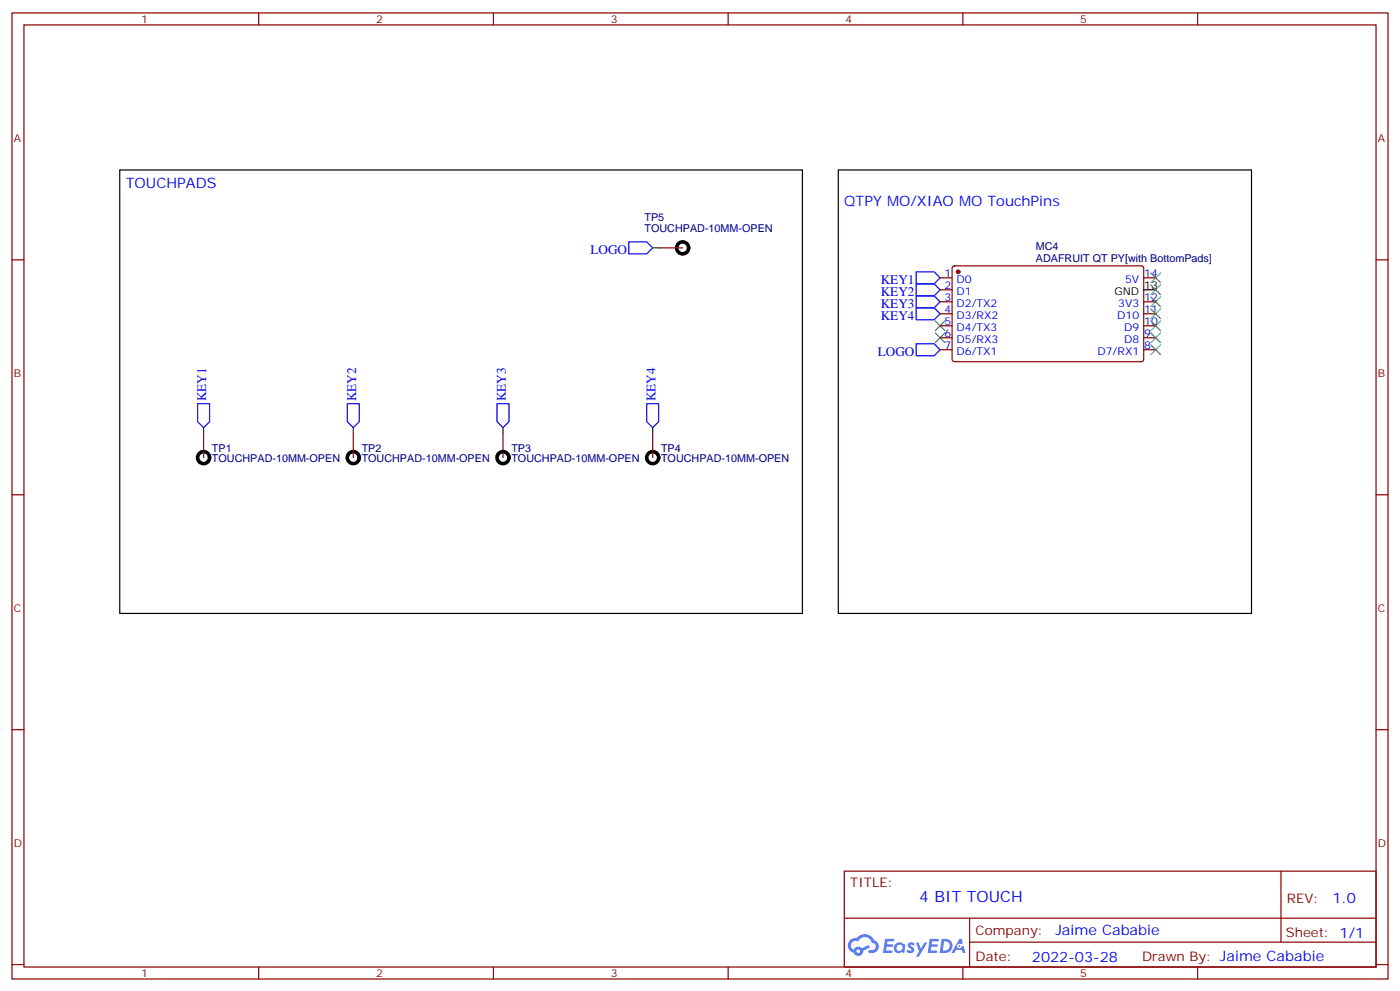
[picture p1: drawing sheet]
<svg xmlns="http://www.w3.org/2000/svg" width="412mm" height="292mm" viewBox="0 0 412 292" stroke-linecap="round" stroke-linejoin="round" font-family="sans-serif">
<g fill="none" stroke="#870000" stroke-width=".35">
<path d="M3.5 3.8h405.4v284.3h-405.4zM7.1 7.3h398.2v277.3h-398.2zM76.2 3.8v3.5M145.3 3.8v3.5M214.5 3.8v3.5M283.6 3.8v3.5M352.8 3.8v3.5M3.5 76.5h3.6M405.3 76.5h3.6M3.5 145.6h3.6M405.3 145.6h3.6M3.5 214.8h3.6"/>
<path d="M405.3 214.8h3.6M248.7 256.4h156.6v28.2h-156.6zM377.3 256.4v20.9M248.7 270.2h156.5M285.6 277.3h119.6M285.6 270.2v14.2M3.5 283.9h3.6M76.2 284.6v3.5M145.3 284.6v3.5M214.5 284.6v3.5M283.6 284.6v3.5M352.8 284.6v3.5"/>
<path d="M405.3 283.9h3.6"/>
</g>
<g fill="#5487ff">
<path d="M267.7 277.6a1.22 1.22 0 0 1 1.7 .2l-.4 .6a.47 .47 0 0 0-.3-.4 .47 .47 0 0 0-.5 .2l.1 .2a1.14 1.14 0 0 1 .8 1.8 1.14 1.14 0 0 1-1.9 0l-.2-.2 .5-.6 .7 .5a.29 .29 0 0 0 .3-.3 .29 .29 0 0 0-.2-.3 1.04 1.04 0 0 1-.6-1.7z"/>
<path d="M260.7 276.3h2.4l.3 .2-.2 .5-1.8 .1-.1 .8h1.5l.3 .4-.3 .4h-1.6l-.2 1.1h1.7l.2 .3-.2 .3-2.6 .1z"/>
<path d="M273.8 276.3h2.4l.3 .2-.1 .5-1.8 .1-.2 .8h1.6l.3 .4-.4 .4h-1.6l-.1 1.1h1.7l.2 .3-.2 .3-2.6 .1z"/>
<path d="M282.6 276.3h.7l.3 1.3-.6 .3a.69 .69 0 0 0-1 .3 .69 .69 0 0 0 .4 .9 .69 .69 0 0 0 .9-.6l.5-.2 .6 2.2h-.8l-.2-.9h-1.8l-.5 .9h-.8z"/>
<path d="M269.8 277.4h.8l.6 1.8 1.1-1.8h.9l-2.6 4.2h-.8l.9-1.5z"/>
<path d="M277.4 276.3l-.6 4.2h1.3a2.11 2.11 0 0 0 2.5-2.1 2.11 2.11 0 0 0-2.5-2.1zM278.1 277.1a1.39 1.39 0 0 1 1.7 1.4 1.39 1.39 0 0 1-1.8 1.3h-.3z"/>
<path d="M263.7 277.9a1.54 1.54 0 0 0-.1 2.2 1.54 1.54 0 0 0 2.2 .1l.6 .3 .3-2.3-.2-.3h-.4a1.49 1.49 0 0 0-2.4 0zM264 278.9a.94 .94 0 0 1 1.8 0 .94 .94 0 0 1-1.8 0z"/>
<path d="M250.4 276.7a2.18 2.18 0 0 0 1.1 3.7 1.44 1.44 0 0 0 1.6 .9 1.44 1.44 0 0 0 1.2-1.4l2-1.1-.5-.7-1.9 1a1.47 1.47 0 0 0-2.4 .4 1.39 1.39 0 0 1-.7-1.9 1.39 1.39 0 0 1 2-.5 2.12 2.12 0 0 1 2.2-1.3 2.12 2.12 0 0 1 1.9 1.7 1.14 1.14 0 0 1 1.1 1.4 1.14 1.14 0 0 1-1.7 .7 .43 .43 0 0 0-.5 .4 .43 .43 0 0 0 .4 .5 1.98 1.98 0 0 0 2.5-1.2 1.98 1.98 0 0 0-1.2-2.6 3.1 3.1 0 0 0-5.3-.6l-.9 .1zM252.3 280a.55 .55 0 0 1 1.1 0 .55 .55 0 0 1-1.1 0z"/>
<circle cx="282.6" cy="278.4" r=".26"/>
</g>
<path d="M35.3 50h201.1v130.6h-201.1zM246.9 50h121.8v130.6h-121.8zM336.9 85.3h3.5" fill="none" stroke="#000" stroke-width=".35"/>
<path d="M185.2 71.2h5.3l1.8 1.8-1.8 1.7h-5.3zM269.9 80h5.3l1.7 1.8-1.7 1.7h-5.3zM269.9 83.5h5.3l1.7 1.8-1.7 1.8h-5.3zM269.9 87.1h5.3l1.7 1.7-1.7 1.8h-5.3zM269.9 90.6h5.3l1.7 1.8-1.7 1.7h-5.3zM58.2 118.8h3.5v5.3l-1.7 1.8-1.8-1.8zM102.3 118.8h3.5v5.3l-1.7 1.8-1.8-1.8zM146.4 118.8h3.5v5.3l-1.7 1.8-1.8-1.8zM190.5 118.8h3.5v5.3l-1.7 1.8-1.8-1.8zM269.9 101.2h5.3l1.7 1.7-1.7 1.8h-5.3z" fill="none" stroke="#00f" stroke-width=".35"/>
<path d="M192.3 73h1.7M60 125.9v1.7M104.1 125.9v1.7M148.2 125.9v1.7M192.3 125.9v1.7" fill="none" stroke="#008700" stroke-width=".35"/>
<g fill="none" stroke="#3c3" stroke-width=".35">
<path d="M275.5 98l2.8 2.8M275.5 94.5l2.8 2.8M278.3 98l-2.8 2.8M278.3 94.5l-2.8 2.8M339 80.4l2.8 2.8M339 83.9l2.8 2.8M339 90.9l2.8 2.9M339 94.5l2.8 2.8M339 98l2.8 2.8M339 87.4l2.8 2.8M341.8 80.4l-2.8 2.8M341.8 83.9l-2.8 2.8"/>
<path d="M341.8 90.9l-2.8 2.9M341.8 94.5l-2.8 2.8M341.8 98l-2.8 2.8M341.8 87.4l-2.8 2.8M339 101.5l2.8 2.9M341.8 101.5l-2.8 2.9"/>
</g>
<g fill="none" stroke="#000" stroke-width="1.1">
<circle cx="201.1" cy="73" r="1.76"/>
<circle cx="60" cy="134.7" r="1.76"/>
<circle cx="104.1" cy="134.7" r="1.76"/>
<circle cx="148.2" cy="134.7" r="1.76"/>
<circle cx="192.3" cy="134.7" r="1.76"/>
</g>
<g fill="none" stroke="#870000" stroke-width=".35">
<path d="M194 73h7.1M280.7 78.5l.5-.3 55.3 .1 .4 .7-.1 27-.6 .5-55.3-.1-.4-.6v-26.8zM276.9 81.8h3.6M276.9 85.3h3.6M276.9 88.8h3.6M276.9 92.4h3.6M276.9 95.9h3.6M276.9 99.4h3.6M336.9 81.8h3.5M336.9 88.8h3.5M336.9 92.4h3.5M336.9 95.9h3.5"/>
<path d="M336.9 99.4h3.5M276.9 102.9h3.6M336.9 102.9h3.5M60 127.6v7.1M104.1 127.6v7.1M148.2 127.6v7.1M192.3 127.6v7.1"/>
</g>
<circle cx="282.2" cy="80" r=".53" fill="#870000" stroke="#870000" stroke-width=".35"/>
<text font-size="4.6" fill="#00f" x="270.8" y="265.4">4 BIT TOUCH</text>
<g font-size="4.2" fill="#00f">
<text x="37" y="55.3">TOUCHPADS</text>
<text x="248.7" y="60.6">QTPY MO/XIAO MO TouchPins</text>
<text x="392.5" y="265.7">1.0</text>
<text x="310.9" y="275.2">Jaime Cababie</text>
<text x="304" y="283">2022-03-28</text>
</g>
<g font-size="3.9" fill="#00f">
<text x="173.9" y="74.7">LOGO</text>
<text x="259.5" y="83.5">KEY1</text>
<text x="259.5" y="87.1">KEY2</text>
<text x="259.5" y="90.6">KEY3</text>
<text x="259.5" y="94.1">KEY4</text>
<text x="258.6" y="104.7">LOGO</text>
<text x="60.8" y="118.1" transform="rotate(-90 60.8 118.1)">KEY1</text>
<text x="104.9" y="118.1" transform="rotate(-90 104.9 118.1)">KEY2</text>
<text x="149" y="118.1" transform="rotate(-90 149 118.1)">KEY3</text>
<text x="193.1" y="118.1" transform="rotate(-90 193.1 118.1)">KEY4</text>
</g>
<g font-size="3.9" fill="#800">
<text x="250.5" y="261">TITLE:</text>
<text x="379.1" y="265.7">REV:</text>
<text x="287.4" y="275.2">Company:</text>
<text x="378.7" y="275.8">Sheet: 1/1</text>
<text x="287.4" y="282.9">Date:</text>
<text x="336.4" y="282.9">Drawn By: Jaime Cababie</text>
</g>
<g font-size="3.2" fill="#800">
<text x="41.6" y="6.8">1</text>
<text x="110.8" y="6.8">2</text>
<text x="179.9" y="6.8">3</text>
<text x="249.1" y="6.8">4</text>
<text x="318.2" y="6.8">5</text>
<text x="4.1" y="41.9">A</text>
<text x="405.9" y="41.9">A</text>
<text x="4.1" y="111.1">B</text>
<text x="405.9" y="111.1">B</text>
<text x="4.1" y="180.2">C</text>
<text x="405.9" y="180.2">C</text>
<text x="4.1" y="249.3">D</text>
<text x="405.9" y="249.3">D</text>
<text x="41.6" y="287.6">1</text>
<text x="110.8" y="287.6">2</text>
<text x="179.9" y="287.6">3</text>
<text x="249.1" y="287.6">4</text>
<text x="318.2" y="287.6">5</text>
</g>
<g font-size="3.2" fill="#000080">
<text x="189.9" y="65.2">TP5</text>
<text x="189.9" y="68.4">TOUCHPAD-10MM-OPEN</text>
<text x="305.1" y="77">ADAFRUIT QT PY[with BottomPads]</text>
<text x="305.1" y="73.7">MC4</text>
<text x="62.4" y="136">TOUCHPAD-10MM-OPEN</text>
<text x="62.4" y="132.9">TP1</text>
<text x="106.5" y="136">TOUCHPAD-10MM-OPEN</text>
<text x="106.5" y="132.9">TP2</text>
<text x="150.6" y="136">TOUCHPAD-10MM-OPEN</text>
<text x="150.6" y="132.9">TP3</text>
<text x="194.7" y="136">TOUCHPAD-10MM-OPEN</text>
<text x="194.7" y="132.9">TP4</text>
</g>
<g font-size="3.2" fill="#00f">
<text x="278.3" y="81.4">1</text>
<text x="281.8" y="83.2">D0</text>
<text x="331.4" y="83.2">5V</text>
<text x="337.1" y="81.4">14</text>
<text x="278.3" y="84.9">2</text>
<text x="278.3" y="88.5">3</text>
<text x="281.8" y="86.7">D1</text>
<text x="337.1" y="88.5">12</text>
<text x="278.3" y="92">4</text>
<text x="278.3" y="95.5">5</text>
<text x="281.8" y="90.2">D2/TX2</text>
<text x="281.8" y="93.8">D3/RX2</text>
<text x="329.1" y="93.8">D10</text>
<text x="329.4" y="90.2">3V3</text>
<text x="337.1" y="95.5">10</text>
<text x="337.1" y="92">11</text>
<text x="278.3" y="99.1">6</text>
<text x="281.8" y="97.3">D4/TX3</text>
<text x="281.8" y="100.8">D5/RX3</text>
<text x="331.1" y="100.8">D8</text>
<text x="331.1" y="97.3">D9</text>
<text x="337.1" y="99.1">9</text>
<text x="278.3" y="102.6">7</text>
<text x="281.8" y="104.4">D6/TX1</text>
<text x="323.3" y="104.4">D7/RX1</text>
<text x="337.1" y="102.6">8</text>
</g>
<g font-size="3.2">
<text x="328.3" y="86.7">GND</text>
<text x="337.1" y="84.9">13</text>
</g>
</svg>
